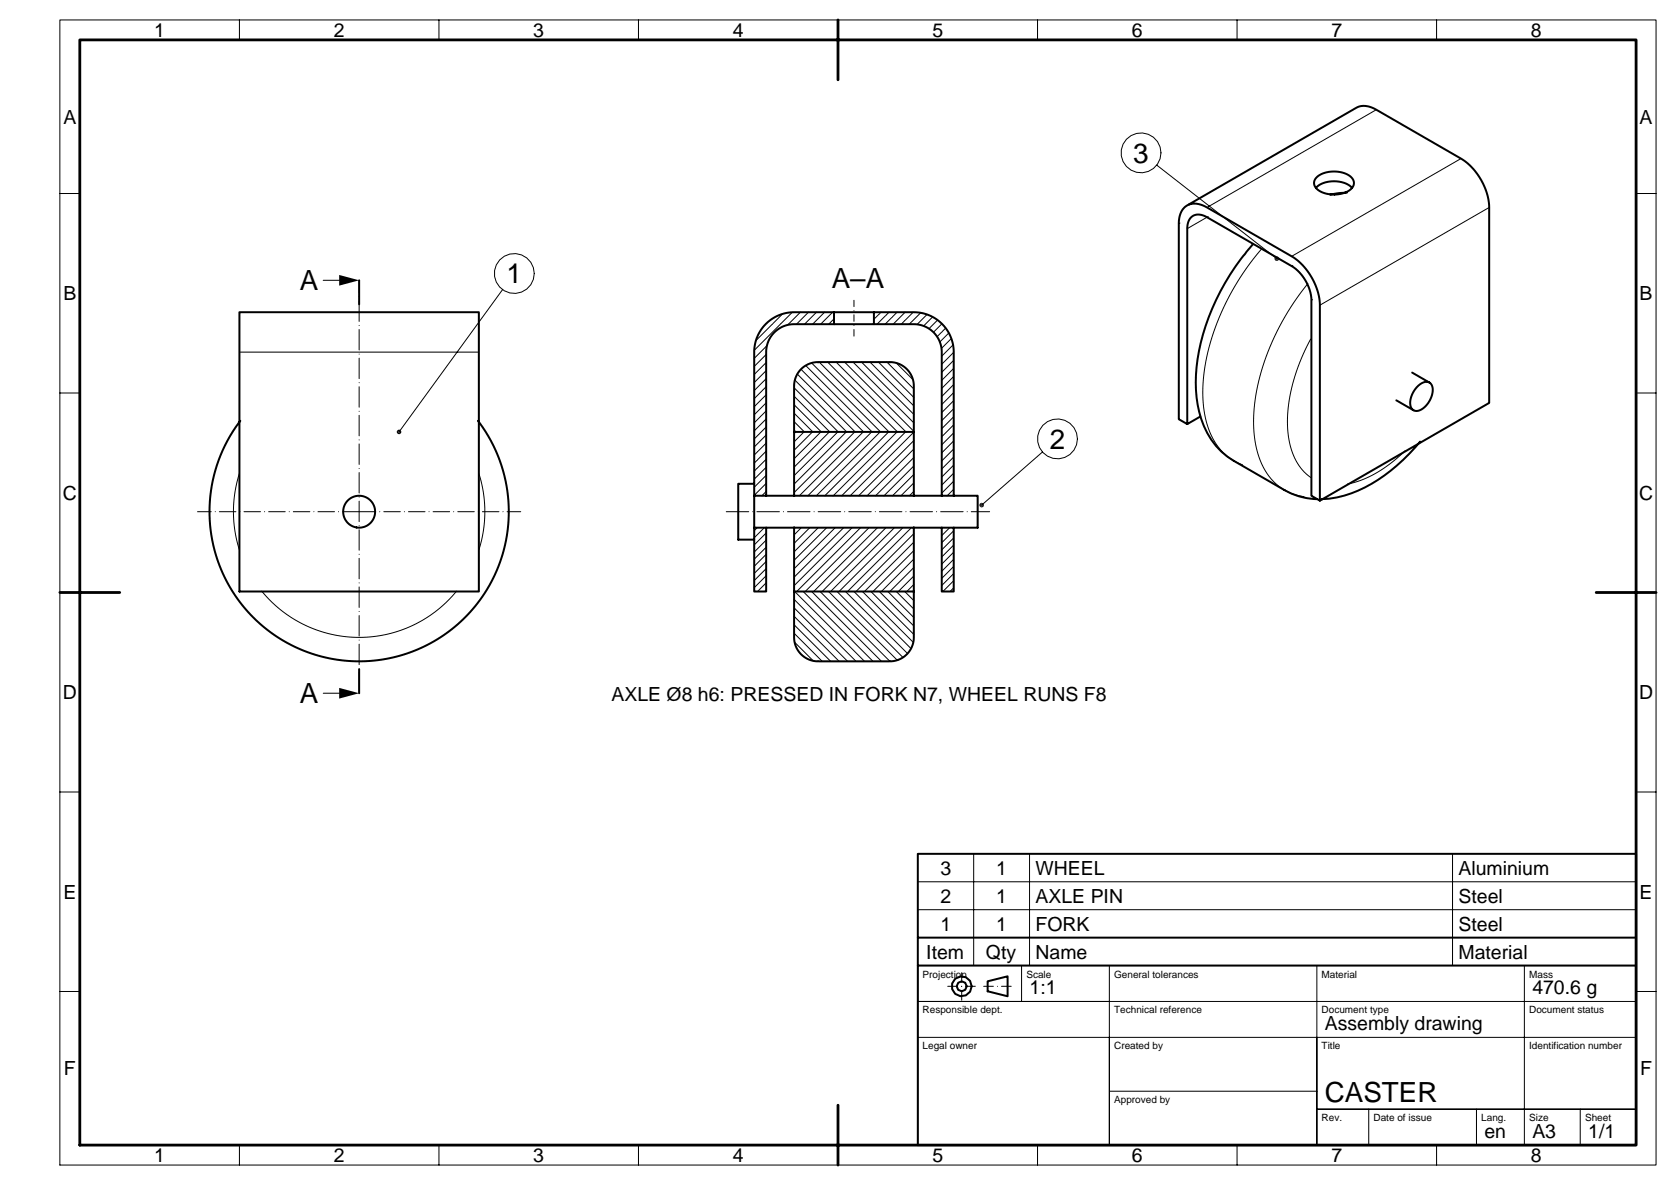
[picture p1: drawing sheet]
<svg xmlns="http://www.w3.org/2000/svg" width="420mm" height="297mm" viewBox="0 0 420 297" stroke-linecap="round" stroke-linejoin="round" font-family="sans-serif">
<g fill="#000">
<path d="M85 68.9l5 1.4-5 1.3zM320 64.8l.4-.4 .2 .4zM320 64.2l.4 .2-.4 .4zM319.5 64.4l.5-.2v.6zM319.5 64.4l.5 .4h-.6zM319.4 64.8h.6l-.5 .5zM319.5 65.3l.5-.5v.6zM320 64.8l.4 .5-.4 .1zM320 64.8h.6l-.2 .5zM100 108.3l.4-.5 .2 .5zM100 107.7l.4 .1-.4 .5zM99.6 107.8l.4-.1v.6z"/>
<path d="M99.6 107.8l.4 .5h-.6zM99.4 108.3h.6l-.4 .4zM100 108.3v.6l-.4-.2zM100 108.3l.4 .4-.4 .2zM100 108.3h.6l-.2 .4zM246.4 126.2l.2 .4h-.6zM246 126l.4 .2-.4 .4zM245.6 126.2l.4-.2v.6zM245.6 126.2l.4 .4h-.6zM245.4 126.6h.6l-.4 .4zM245.6 127l.4-.4v.6zM246 126.6l.4 .4-.4 .2z"/>
<path d="M246 126.6h.6l-.2 .4zM85 172.4l5 1.3-5 1.4z"/>
</g>
<g fill="none" stroke="#000" stroke-width=".25">
<path d="M15 5h400v287h-400zM60 5v5M110 5v5M160 5v5M210 5v5M260 5v5M310 5v5M360 5v5M344.9 27.5l-42.4 24.5M366.1 39.7l-42.4 24.5M15 48.5h5M289.9 41.4l30.1 23.4"/>
<path d="M295.7 55.9l-.3 .2M302.8 54.3l-5.3 3M373.2 52l-42.4 24.5M410 48.5h5M81 70.3h5M125.9 72.6l-25.9 35.7M196.1 78.7l-6.7 6.7M198.5 78.3l-9.5 9.5M200.6 78.3l-3.2 3.1M202.6 78.3l-3 3M204.6 78.3l-3 3M206.6 78.3l-3 3"/>
<path d="M208.7 78.3l-3 3M209 79.9l-1.3 1.4M220.8 78.3l-1.8 1.7M222.8 78.3l-3 3M224.8 78.3l-3 3M226.8 78.3l-3 3M228.8 78.3l-3 3M230.7 78.4l-2.8 2.9M232.3 78.8l-2.5 2.5M233.7 79.4l-2.2 2.3M316.2 62.4a59.2 59.2 0 0 0-14.8 34.7 22.7 22.7 0 0 0 4.4 15.6 12.7 12.7 0 0 0 5.6 3.8M324 66.5l-.3 .2"/>
<path d="M327.8 71.1a59 59 0 0 0-13.6 33.3 22.7 22.7 0 0 0 4.3 15.6 12.8 12.8 0 0 0 8.3 4.5M328.9 75.1l-.3 .2M15 98.5h5M60 88.3h60M192 98.9l-3 3M192 96.9l-3 3M192 94.9l-3 3M192 92.9l-3 3M192 90.9l-3 3M192 88.8l-3 3M192.2 86.6l-3.2 3.2M199 97.2l11.1 11.1"/>
<path d="M199 99.3l8.9 9M199.2 95.3l13 13M199.8 93.8l14.5 14.5M200.7 92.5l15.7 15.8M201.9 91.6l16.6 16.7M203.4 91l17.3 17.3M205 90.8v.2M205.3 90.8l17.5 17.5M207.4 90.8l17.5 17.5M209.5 90.8l17.5 17.5M211.7 90.8l17.3 17.3M213.8 90.8l15.2 15.2"/>
<path d="M215.9 90.8l13.1 13.1M218 90.8l11 10.9M220.1 90.8l8.9 8.8M222.3 90.8l6.7 6.7M223 90.8v.2M224.6 91l4.2 4.2M235 80.2l-2.2 2.2M236 81.2l-2.1 2.1M237 82.2l-2.2 2.2M237.8 83.5l-2.3 2.2M238.4 84.8l-2.5 2.5M238.8 86.4l-2.8 2.9"/>
<path d="M239 98.4l-3 3M239 96.4l-3 3M239 94.3l-3 3M239 92.3l-3 3M239 90.3l-3 3M239 88.3l-3 3M328.5 85a41.2 41.2 0 0 0-5.6 24.5 14.4 14.4 0 0 0 5.7 10.2M410 98.5h5M60 118.6l-.3 1a31.4 31.4 0 0 0 .3 18.3M120 118.6l.3 1a31.4 31.4 0 0 1-.3 18.3M192 119.1l-3 3M192 117.1l-3 3"/>
<path d="M192 115.1l-3 3M192 113.1l-3 3M192 111.1l-3 3M192 109l-3 3M192 107l-3 3M192 105l-3 3M192 103l-3 3M192 101l-3 3M199 101.4l6.8 6.9M199 103.6l4.7 4.7M199 105.7l2.6 2.6M199 107.8l.5 .5"/>
<path d="M199.4 108.3l-.4 .3M201.5 108.3l-2.5 2.4M203.6 108.3l-4.6 4.5M205.7 108.3l-6.7 6.7M207.8 108.3l-8.8 8.8M210 108.3l-11 10.9M212.1 108.3l-13.1 13M214.2 108.3l-15.2 15.2M216.3 108.3l-16 16M218.4 108.3l-16 16M220.6 108.3l-16 16M222.7 108.3l-16 16"/>
<path d="M224.8 108.3l-16 16M226.9 108.3l-16 16M229 116.8l-7.5 7.5M229 114.7l-9.6 9.6M229 112.5l-11.7 11.8M229 110.4l-13.8 13.9M229 108.3l-15.9 16M229 118.9l-5.3 5.4M239 118.6l-3 3M239 116.6l-3 3M239 114.5l-3 3M239 112.5l-3 3"/>
<path d="M239 110.5l-3 3M239 108.5l-3 3M239 106.5l-3 3M239 104.4l-3 3M239 102.4l-3 3M239 100.4l-3 3M261.2 113.3l-15.2 13.3M352.2 112.9a29.5 29.5 0 0 1-14.6 8.4M189 124.1h.1M189.8 132.3l-.8 .7M191.5 132.3l-2.5 2.5M192 138.9l-3 3"/>
<path d="M192 137.2l-3 3M192 135.4l-3 3M192 133.6l-3 3M192 121.2l-3 3M192 123.2l-1.1 1.1M200.8 132.3l-1.8 1.8M202.9 132.3l-3.9 3.9M205.1 132.3l-6.1 6M207.2 132.3l-8.2 8.1M209.3 132.3l-10.3 10.2M211.4 132.3l-12.4 12.4M213.5 132.3l-14.5 14.5"/>
<path d="M215.7 132.3l-16 16M217.8 132.3l-16 16M219.9 132.3l-16 16M222 132.3l-16 16M224.1 132.3l-16 16M226.3 132.3l-16 16M228.4 132.3l-16 16M229 138l-10.2 10.3M229 135.9l-12.4 12.4M229 133.8l-14.5 14.5M229 123.2l-1.1 1.1M229 121l-3.2 3.3"/>
<path d="M236.2 132.3l-.2 .2M238 132.3l-2 1.9M239 138.4l-3 3M239 136.6l-3 3M239 134.8l-3 3M239 133l-3 3M239 120.6l-3 3M239 122.6l-1.6 1.7M15 148.5h5M65.6 148.2l3.5 3.6 3.8 2.9 4 2.2 4.2 1.6a31.5 31.5 0 0 0 33.3-10.3M192 147.9l-.4 .4M192 146.1l-2.2 2.2"/>
<path d="M192 144.3l-3 3M192 142.5l-3 3M192 140.7l-3 3M199 150.2l15.5 15.6M199 152.3l13.4 13.5M199 154.5l11.3 11.3M199 156.6l9.2 9.2M199 158.7l7 7.1M199.1 148.3l17.5 17.5M201.3 148.3l17.5 17.5M203.4 148.3l17.5 17.5M205.5 148.3l17.5 17.5"/>
<path d="M207.6 148.3l17.2 17.2M209.8 148.3l16.5 16.5M211.9 148.3l15.5 15.5M214 148.3l14.3 14.3M216.1 148.3l12.8 12.7M218.2 148.3l10.8 10.7M220.4 148.3l8.6 8.6M222.5 148.3l6.5 6.5M224.6 148.3l4.4 4.3M226.7 148.3l2.3 2.2M228.8 148.3l.2 .1M229 146.5l-1.8 1.8"/>
<path d="M229 144.4l-3.9 3.9M229 142.2l-6 6.1M229 140.1l-8.1 8.2M239 147.3l-.9 1M239 145.5l-2.7 2.8M239 143.7l-3 3M239 142l-3 3M239 140.2l-3 3M410 148.5h5M81 173.7h5M199.1 161l4.7 4.6M205 165.5v.3"/>
<path d="M223 165.5v.3M223 165.8h.1M224.8 165.5h.1M15 198.5h5M410 198.5h5M244 214v28M258 214v28M364 214v28M230 228h180M230 221h180M15 248.5h5M256 242v9"/>
<path d="M278 242v9M330 242v45v-27M382 242v45M410 251v-9h-180v45h180v-36h-180h48v36v-27h132M410 248.5h5M230 260h48M278 273.5h52M330 278h80zM343 278v9M370 278v9M396 278v9M60 287v5"/>
<path d="M110 287v5M160 287v5M210 287v5M260 287v5M310 287v5M360 287v5"/>
<circle cx="285.9" cy="38.3" r="5"/>
<circle cx="128.9" cy="68.5" r="5"/>
<circle cx="265" cy="110" r="5"/>
</g>
<path d="M237.5 247.2h7M241 250.7v-7M246.5 247.2h7" fill="none" stroke="#000" stroke-width=".25" stroke-dasharray="2.4 1 0 1"/>
<path d="M90 128.3h-40.5M90 128.3h40.5" fill="none" stroke="#000" stroke-width=".25" stroke-dasharray="4.1 1 0 1"/>
<path d="M90 173.7v-103.4" fill="none" stroke="#000" stroke-width=".25" stroke-dasharray="5.1 1 0 1"/>
<path d="M182 128.3h66" fill="none" stroke="#000" stroke-width=".25" stroke-dasharray="5.6 1 0 1"/>
<path d="M214 84.3v-9" fill="none" stroke="#000" stroke-width=".25" stroke-dasharray="1.7 1 0 1"/>
<path d="M90 70.3v6M90 173.7v-6" fill="none" stroke="#000" stroke-width=".5" stroke-dasharray="11.5 2 0 2"/>
<g fill="none" stroke="#000" stroke-width=".5">
<path d="M298 51.2a5.4 5.4 0 0 1 4.5 .8l21.2 12.2a15.6 15.6 0 0 1 7.1 12.3v49l42.4-24.5v-49a15.6 15.6 0 0 0-7.1-12.3l-21.2-12.2a4.6 4.6 0 0 0-5-.5l-42.4 24.5a5 5 0 0 0-2.1 4.6v49l2.1 1.2 3.3-1.9M329.9 44.4l1.8-1 2.4-.4 2.5 .3 1.8 1a2.13 2.13 0 0 1 .8 2.1 2.13 2.13 0 0 1-1.5 1.6l-1.8 .6-2.2 .1-1.9-.3-1.6-.9a1.94 1.94 0 0 1-.3-3.1zM337.5 48.3l-4.1 .5M338.8 47.1l-.8-.7-1.1-.5-2.6-.5-2.6 .5-1.2 .5-.7 .7M60 78.3h60v70h-60zM209 78.3v3M219 78.3v3M313.9 61.3a56.5 56.5 0 0 0-14.2 32.7 30.5 30.5 0 0 0 .9 9.7l1.1 3.1 1.8 3.4 2 2.4 2 1.8 15.6 9.1 3.2 1.1 3.7 .5M353.9 93.4l4.3 2.5M358 95.8l-.9-.1-1.1 .5-1 .9-.9 1.2-.5 1.3-.2 1.3 .1 1.1 .5 .7M358.2 95.9l.6 .7 .2 1.1-.2 1.4-.6 1.4-.9 1.2-1 .9-1.2 .4-.9-.2M60.2 105.5l-3.2 5-1.2 2.5-1.3 3.3a37.5 37.5 0 0 0 41.6 48.9 37.5 37.5 0 0 0 23.7-59.7"/>
<path d="M199 108.3v-11.5a6 6 0 0 1 6-6h18a6 6 0 0 1 6 6v11.5M297.5 106.3v-49.2a2.99 2.99 0 0 1 1.6-3 2.99 2.99 0 0 1 3.4 .3l21.6 12.6 2.2 2 1.6 2.9 .5 1.7 .2 1.5v49.2l2.2 1.2M349.9 100.3l4.3 2.5M355.9 110.7a44.3 44.3 0 0 1-15.5 12.2l-2.9 1.1-2.5 .7-3.7 .4M189 121.3h-4v14h4v13h3v-16M189 124.3v11M192 124.3v-36a7 7 0 0 1 7-7h30a7 7 0 0 1 7 7v36M199 124.3v-16h30v16M199 132.2v16.1h30v-16.1M236 132.3v16h3v-16M239 124.3v-36a10 10 0 0 0-10-10h-30a10 10 0 0 0-10 10v36h56v8h-56M199 148.3v11.5a6 6 0 0 0 6 6h18a6 6 0 0 0 6-6v-11.5"/>
<path d="M230 214h180v73h-180zM230 235h180M230 242h180M247.5 245.9l5-1.2v5l-5-1.2z"/>
<circle cx="90" cy="128.3" r="4"/>
<circle cx="241" cy="247.2" r="2.5"/>
<circle cx="241" cy="247.2" r="1.25"/>
</g>
<path d="M20 10h390v277h-390zM210 5v15M15 148.5h15M400 148.5h15M210 277v15" fill="none" stroke="#000" stroke-width=".7"/>
<g font-size="7">
<text x="284" y="40.8">3</text>
<text x="126.9" y="71">1</text>
<text x="75.2" y="72.8">A</text>
<text x="208.4" y="72.3">A–A</text>
<text x="263.1" y="112.5">2</text>
<text x="75.2" y="176.2">A</text>
<text x="332" y="276.2">CASTER</text>
</g>
<g font-size="4.9">
<text x="38.6" y="9.3">1</text>
<text x="83.6" y="9.3">2</text>
<text x="133.6" y="9.3">3</text>
<text x="183.6" y="9.3">4</text>
<text x="233.6" y="9.3">5</text>
<text x="283.6" y="9.3">6</text>
<text x="333.6" y="9.3">7</text>
<text x="383.6" y="9.3">8</text>
<text x="15.9" y="31">A</text>
<text x="410.9" y="31">A</text>
<text x="15.9" y="75.2">B</text>
<text x="410.9" y="75.2">B</text>
<text x="15.7" y="125.3">C</text>
<text x="410.7" y="125.3">C</text>
<text x="15.7" y="175.3">D</text>
<text x="153.2" y="175.8">AXLE Ø8 h6: PRESSED IN FORK N7, WHEEL RUNS F8</text>
<text x="410.7" y="175.3">D</text>
<text x="235.6" y="219.2">3</text>
<text x="249.6" y="219.2">1</text>
<text x="259.5" y="219.2">WHEEL</text>
<text x="365.5" y="219.2">Aluminium</text>
<text x="15.9" y="225.3">E</text>
<text x="235.6" y="226.3">2</text>
<text x="249.6" y="226.3">1</text>
<text x="259.5" y="226.3">AXLE PIN</text>
<text x="365.5" y="226.3">Steel</text>
<text x="410.9" y="225.3">E</text>
<text x="235.6" y="233.2">1</text>
<text x="249.6" y="233.2">1</text>
<text x="259.5" y="233.2">FORK</text>
<text x="365.5" y="233.2">Steel</text>
<text x="232.1" y="240.3">Item</text>
<text x="247.1" y="240.3">Qty</text>
<text x="259.5" y="240.3">Name</text>
<text x="365.5" y="240.3">Material</text>
<text x="258" y="249.2">1:1</text>
<text x="384" y="249.2">470.6 g</text>
<text x="332" y="258.2">Assembly drawing</text>
<text x="16" y="269.5">F</text>
<text x="411" y="269.5">F</text>
<text x="372" y="285.2">en</text>
<text x="384" y="285.2">A3</text>
<text x="398" y="285.2">1/1</text>
<text x="38.6" y="291.3">1</text>
<text x="83.6" y="291.3">2</text>
<text x="133.6" y="291.3">3</text>
<text x="183.6" y="291.3">4</text>
<text x="233.6" y="291.3">5</text>
<text x="283.6" y="291.3">6</text>
<text x="333.6" y="291.3">7</text>
<text x="383.6" y="291.3">8</text>
</g>
<g font-size="2.5">
<text x="231.2" y="245">Projection</text>
<text x="257.2" y="245">Scale</text>
<text x="279.2" y="245">General tolerances</text>
<text x="331.2" y="245">Material</text>
<text x="383.2" y="245">Mass</text>
<text x="231.2" y="254">Responsible dept.</text>
<text x="279.2" y="254">Technical reference</text>
<text x="331.2" y="254">Document type</text>
<text x="383.2" y="254">Document status</text>
<text x="231.2" y="263">Legal owner</text>
<text x="279.2" y="263">Created by</text>
<text x="331.2" y="263">Title</text>
<text x="383.2" y="263">Identification number</text>
<text x="279.2" y="276.5">Approved by</text>
<text x="331.2" y="281">Rev.</text>
<text x="344.2" y="281">Date of issue</text>
<text x="371.2" y="281">Lang.</text>
<text x="383.2" y="281">Size</text>
<text x="397.2" y="281">Sheet</text>
</g>
</svg>
